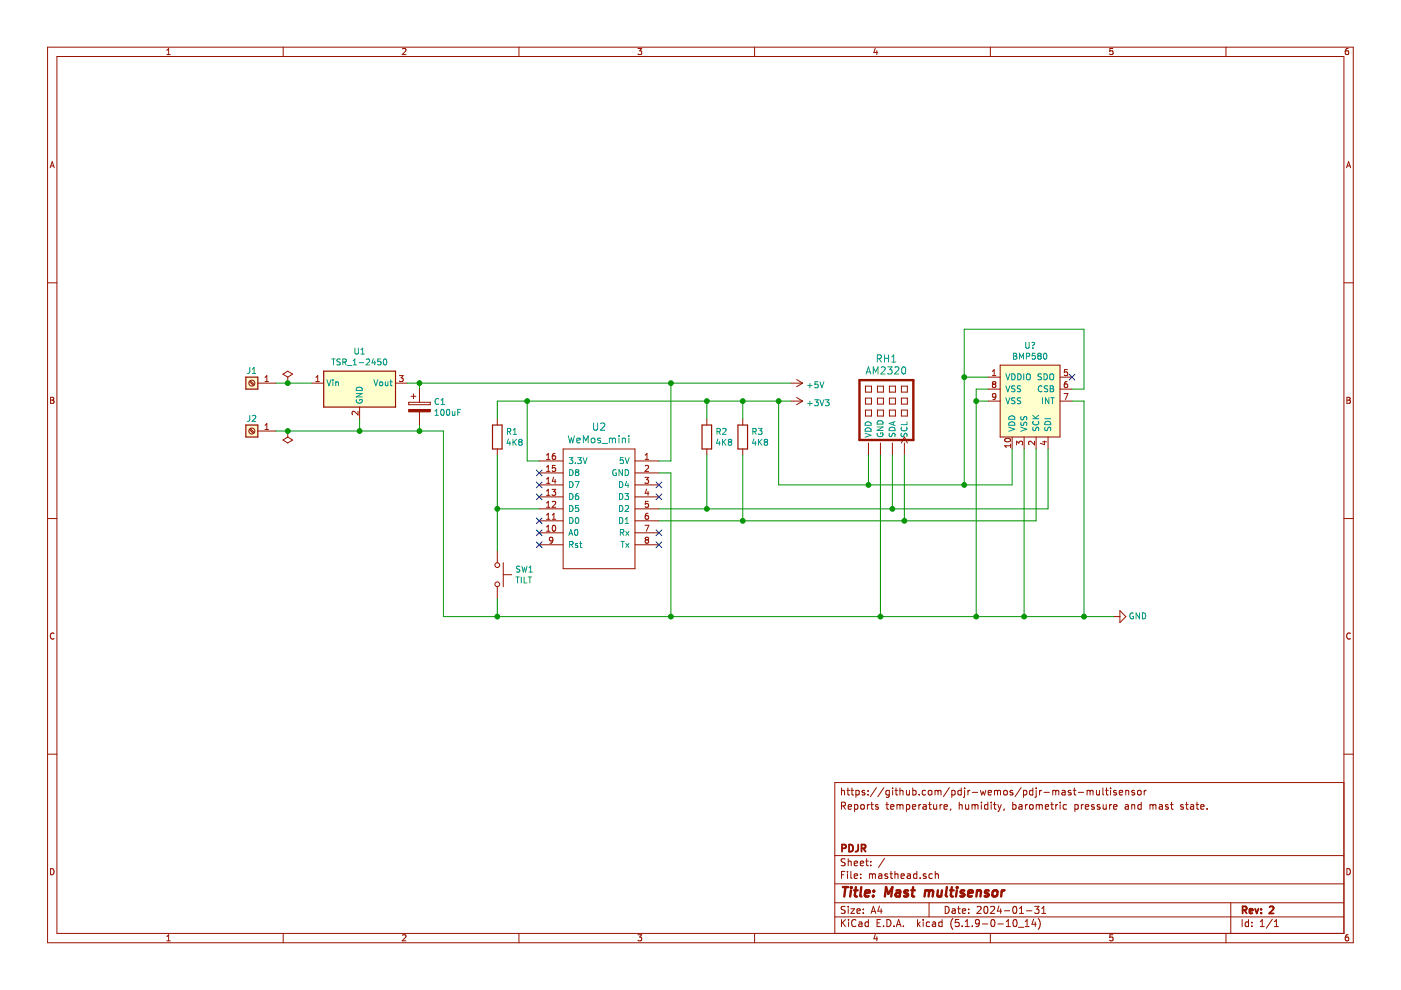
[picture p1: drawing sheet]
EESchema Schematic File Version 4
EELAYER 30 0
EELAYER END
$Descr A4 11693 8268
encoding utf-8
Sheet 1 1
Title "Mast multisensor"
Date "2024-01-31"
Rev "2"
Comp "PDJR"
Comment1 ""
Comment2 ""
Comment3 "Reports temperature, humidity, barometric pressure and mast state."
Comment4 "https://github.com/pdjr-wemos/pdjr-mast-multisensor"
$EndDescr
$Comp
L power:GND #PWR03
U 1 1
P 9300 5150
F 0 "#PWR03" H 9300 4900 50  0001 C CNN
F 1 "GND" V 9300 4950 50  0000 C CNN
F 2 "" H 9300 5150 50  0001 C CNN
F 3 "" H 9300 5150 50  0001 C CNN
	1    9300 5150
	0    -1   -1   0   
$EndComp
$Comp
L power:PWR_FLAG #FLG02
U 1 1
P 2400 3600
F 0 "#FLG02" H 2400 3675 50  0001 C CNN
F 1 "PWR_FLAG" V 2400 3727 50  0001 L CNN
F 2 "" H 2400 3600 50  0001 C CNN
F 3 "~" H 2400 3600 50  0001 C CNN
	1    2400 3600
	-1   0    0    1   
$EndComp
Wire Wire Line
	2300 3600 2400 3600
$Comp
L power:+3V3 #PWR02
U 1 1
P 6600 3350
F 0 "#PWR02" H 6600 3200 50  0001 C CNN
F 1 "+3V3" V 6615 3478 50  0000 L CNN
F 2 "" H 6600 3350 50  0001 C CNN
F 3 "" H 6600 3350 50  0001 C CNN
	1    6600 3350
	0    1    1    0   
$EndComp
Connection ~ 2400 3600
Wire Wire Line
	2300 3200 2400 3200
$Comp
L power:PWR_FLAG #FLG01
U 1 1
P 2400 3200
F 0 "#FLG01" H 2400 3275 50  0001 C CNN
F 1 "PWR_FLAG" V 2400 3327 50  0001 L CNN
F 2 "" H 2400 3200 50  0001 C CNN
F 3 "~" H 2400 3200 50  0001 C CNN
	1    2400 3200
	1    0    0    -1  
$EndComp
$Comp
L Device:R R1
U 1 1
P 4150 3650
F 0 "R1" H 4220 3696 50  0000 L CNN
F 1 "4K8" H 4220 3605 50  0000 L CNN
F 2 "Resistor_SMD:R_1206_3216Metric_Pad1.30x1.75mm_HandSolder" V 4080 3650 50  0001 C CNN
F 3 "~" H 4150 3650 50  0001 C CNN
	1    4150 3650
	1    0    0    -1  
$EndComp
$Comp
L pdjr:WeMos_mini U2
U 1 1
P 5000 4200
F 0 "U2" H 5000 4837 60  0000 C CNN
F 1 "WeMos_mini" H 5000 4731 60  0000 C CNN
F 2 "PDJR_Module:Wemos_D1_mini" H 5550 3500 60  0001 C CNN
F 3 "" H 5550 3500 60  0000 C CNN
	1    5000 4200
	-1   0    0    -1  
$EndComp
$Comp
L Device:R R2
U 1 1
P 5900 3650
F 0 "R2" H 5970 3696 50  0000 L CNN
F 1 "4K8" H 5970 3605 50  0000 L CNN
F 2 "Resistor_SMD:R_1206_3216Metric_Pad1.30x1.75mm_HandSolder" V 5830 3650 50  0001 C CNN
F 3 "~" H 5900 3650 50  0001 C CNN
	1    5900 3650
	1    0    0    -1  
$EndComp
$Comp
L Device:R R3
U 1 1
P 6200 3650
F 0 "R3" H 6270 3696 50  0000 L CNN
F 1 "4K8" H 6270 3605 50  0000 L CNN
F 2 "Resistor_SMD:R_1206_3216Metric_Pad1.30x1.75mm_HandSolder" V 6130 3650 50  0001 C CNN
F 3 "~" H 6200 3650 50  0001 C CNN
	1    6200 3650
	1    0    0    -1  
$EndComp
Wire Wire Line
	6200 4350 6200 3800
Wire Wire Line
	5500 3950 5600 3950
NoConn ~ 4500 4050
NoConn ~ 4500 4450
NoConn ~ 4500 4350
Wire Wire Line
	5600 3950 5600 5150
NoConn ~ 4500 3950
$Comp
L Regulator_Switching:TSR_1-2450 U1
U 1 1
P 3000 3300
F 0 "U1" H 3000 3667 50  0000 C CNN
F 1 "TSR_1-2450" H 3000 3576 50  0000 C CNN
F 2 "Converter_DCDC:Converter_DCDC_TRACO_TSR-1_THT" H 3000 3150 50  0001 L CIN
F 3 "http://www.tracopower.com/products/tsr1.pdf" H 3000 3300 50  0001 C CNN
	1    3000 3300
	1    0    0    -1  
$EndComp
Wire Wire Line
	2400 3200 2600 3200
Connection ~ 2400 3200
Wire Wire Line
	3400 3200 3500 3200
Wire Wire Line
	3000 3500 3000 3600
Wire Wire Line
	3000 3600 3500 3600
Connection ~ 3000 3600
$Comp
L Device:CP C1
U 1 1
P 3500 3400
F 0 "C1" H 3618 3446 50  0000 L CNN
F 1 "100uF" H 3618 3355 50  0000 L CNN
F 2 "Capacitor_THT:CP_Radial_D6.3mm_P2.50mm" H 3538 3250 50  0001 C CNN
F 3 "~" H 3500 3400 50  0001 C CNN
	1    3500 3400
	1    0    0    -1  
$EndComp
Wire Wire Line
	3500 3200 5600 3200
Wire Wire Line
	3500 3250 3500 3200
Wire Wire Line
	3500 3550 3500 3600
Connection ~ 3500 3600
Wire Wire Line
	3500 3600 3700 3600
Wire Wire Line
	5900 3800 5900 4250
Wire Wire Line
	5500 3850 5600 3850
Wire Wire Line
	5600 3850 5600 3200
Wire Wire Line
	5900 3500 5900 3350
Wire Wire Line
	6200 3500 6200 3350
NoConn ~ 4500 4550
Wire Wire Line
	4500 3850 4400 3850
Connection ~ 5900 3350
Wire Wire Line
	5900 3350 6200 3350
$Comp
L pdjr:AM2320 RH1
U 1 1
P 7400 3400
F 0 "RH1" V 7800 3400 60  0000 C CNN
F 1 "AM2320" V 7700 3400 60  0000 C CNN
F 2 "Connector_PinSocket_2.54mm:PinSocket_1x04_P2.54mm_Vertical" V 7025 3425 60  0001 C CNN
F 3 "" V 7025 3425 60  0000 C CNN
	1    7400 3400
	0    -1   -1   0   
$EndComp
NoConn ~ 5500 4450
NoConn ~ 5500 4550
Wire Wire Line
	6200 3350 6500 3350
Wire Wire Line
	6500 4050 6500 3350
Wire Wire Line
	6500 3350 6600 3350
$Comp
L Switch:SW_Push SW1
U 1 1
P 4150 4800
F 0 "SW1" V 4104 4948 50  0000 L CNN
F 1 "TILT" V 4195 4948 50  0000 L CNN
F 2 "Connector_PinSocket_2.54mm:PinSocket_1x02_P2.54mm_Vertical" H 4150 5000 50  0001 C CNN
F 3 "~" H 4150 5000 50  0001 C CNN
	1    4150 4800
	0    1    1    0   
$EndComp
Connection ~ 5900 4250
Connection ~ 6200 4350
Connection ~ 6200 3350
$Comp
L Connector:Screw_Terminal_01x01 J1
U 1 1
P 2100 3200
F 0 "J1" H 2100 3100 50  0000 C CNN
F 1 "Screw_Terminal_01x01" H 2018 3066 50  0001 C CNN
F 2 "PDJR_ScrewTerminal:M4_OPEN_TERMINAL" H 2100 3200 50  0001 C CNN
F 3 "~" H 2100 3200 50  0001 C CNN
	1    2100 3200
	-1   0    0    1   
$EndComp
$Comp
L Connector:Screw_Terminal_01x01 J2
U 1 1
P 2100 3600
F 0 "J2" H 2100 3500 50  0000 C CNN
F 1 "Screw_Terminal_01x01" H 2018 3466 50  0001 C CNN
F 2 "PDJR_ScrewTerminal:M4_OPEN_TERMINAL" H 2100 3600 50  0001 C CNN
F 3 "~" H 2100 3600 50  0001 C CNN
	1    2100 3600
	-1   0    0    1   
$EndComp
Wire Wire Line
	2400 3600 3000 3600
Wire Wire Line
	3700 3600 3700 5150
Connection ~ 3500 3200
NoConn ~ 5500 4050
Connection ~ 6500 3350
Wire Wire Line
	4400 3350 4400 3850
Connection ~ 5600 5150
NoConn ~ 4500 4150
Wire Wire Line
	3700 5150 4150 5150
Wire Wire Line
	4400 3350 4150 3350
Wire Wire Line
	4150 3350 4150 3500
Connection ~ 4400 3350
Wire Wire Line
	4150 3800 4150 4250
Wire Wire Line
	4150 5000 4150 5150
Connection ~ 4150 5150
Wire Wire Line
	4500 4250 4150 4250
Connection ~ 4150 4250
Wire Wire Line
	4150 4250 4150 4600
NoConn ~ 5500 4150
Wire Wire Line
	5500 4250 5900 4250
Wire Wire Line
	5500 4350 6200 4350
Wire Wire Line
	4400 3350 5900 3350
Wire Wire Line
	4150 5150 5600 5150
$Comp
L power:+5V #PWR01
U 1 1
P 6600 3200
F 0 "#PWR01" H 6600 3050 50  0001 C CNN
F 1 "+5V" V 6615 3328 50  0000 L CNN
F 2 "" H 6600 3200 50  0001 C CNN
F 3 "" H 6600 3200 50  0001 C CNN
	1    6600 3200
	0    1    1    0   
$EndComp
Wire Wire Line
	5600 3200 6600 3200
Connection ~ 5600 3200
Wire Wire Line
	7250 4050 7250 3800
Wire Wire Line
	6500 4050 7250 4050
Wire Wire Line
	7450 4250 7450 3800
Wire Wire Line
	5900 4250 7450 4250
Wire Wire Line
	7550 4350 7550 3800
Wire Wire Line
	6200 4350 7550 4350
Wire Wire Line
	5600 5150 7350 5150
Wire Wire Line
	7350 3800 7350 5150
Connection ~ 7350 5150
Connection ~ 7450 4250
Connection ~ 7550 4350
Connection ~ 7250 4050
Wire Wire Line
	7350 5150 8150 5150
Wire Wire Line
	8650 4350 8650 3750
Wire Wire Line
	7550 4350 8650 4350
Wire Wire Line
	8750 4250 8750 3750
Wire Wire Line
	7450 4250 8750 4250
Wire Wire Line
	8450 4050 8450 3750
Wire Wire Line
	7250 4050 8050 4050
Wire Wire Line
	8550 3750 8550 5150
Connection ~ 8550 5150
Wire Wire Line
	8550 5150 9050 5150
Wire Wire Line
	8250 3250 8150 3250
Wire Wire Line
	8150 3250 8150 3350
Connection ~ 8150 5150
Wire Wire Line
	8150 5150 8550 5150
Wire Wire Line
	8250 3350 8150 3350
Connection ~ 8150 3350
Wire Wire Line
	8150 3350 8150 5150
Wire Wire Line
	8250 3150 8050 3150
Wire Wire Line
	8050 3150 8050 4050
Connection ~ 8050 4050
Wire Wire Line
	8050 4050 8450 4050
Wire Wire Line
	8950 3350 9050 3350
Wire Wire Line
	9050 3350 9050 5150
Connection ~ 9050 5150
Wire Wire Line
	9050 5150 9300 5150
NoConn ~ 8950 3150
Wire Wire Line
	8050 3150 8050 2750
Wire Wire Line
	8050 2750 9050 2750
Wire Wire Line
	9050 2750 9050 3250
Wire Wire Line
	9050 3250 8950 3250
Connection ~ 8050 3150
$Comp
L PDJR_Module:BMP580 U?
U 1 1
P 8600 3400
F 0 "U?" H 8600 3915 50  0000 C CNN
F 1 "BMP580" H 8600 3824 50  0000 C CNN
F 2 "" H 8250 3650 50  0001 C CNN
F 3 "" H 8250 3650 50  0001 C CNN
	1    8600 3400
	1    0    0    -1  
$EndComp
$EndSCHEMATC
